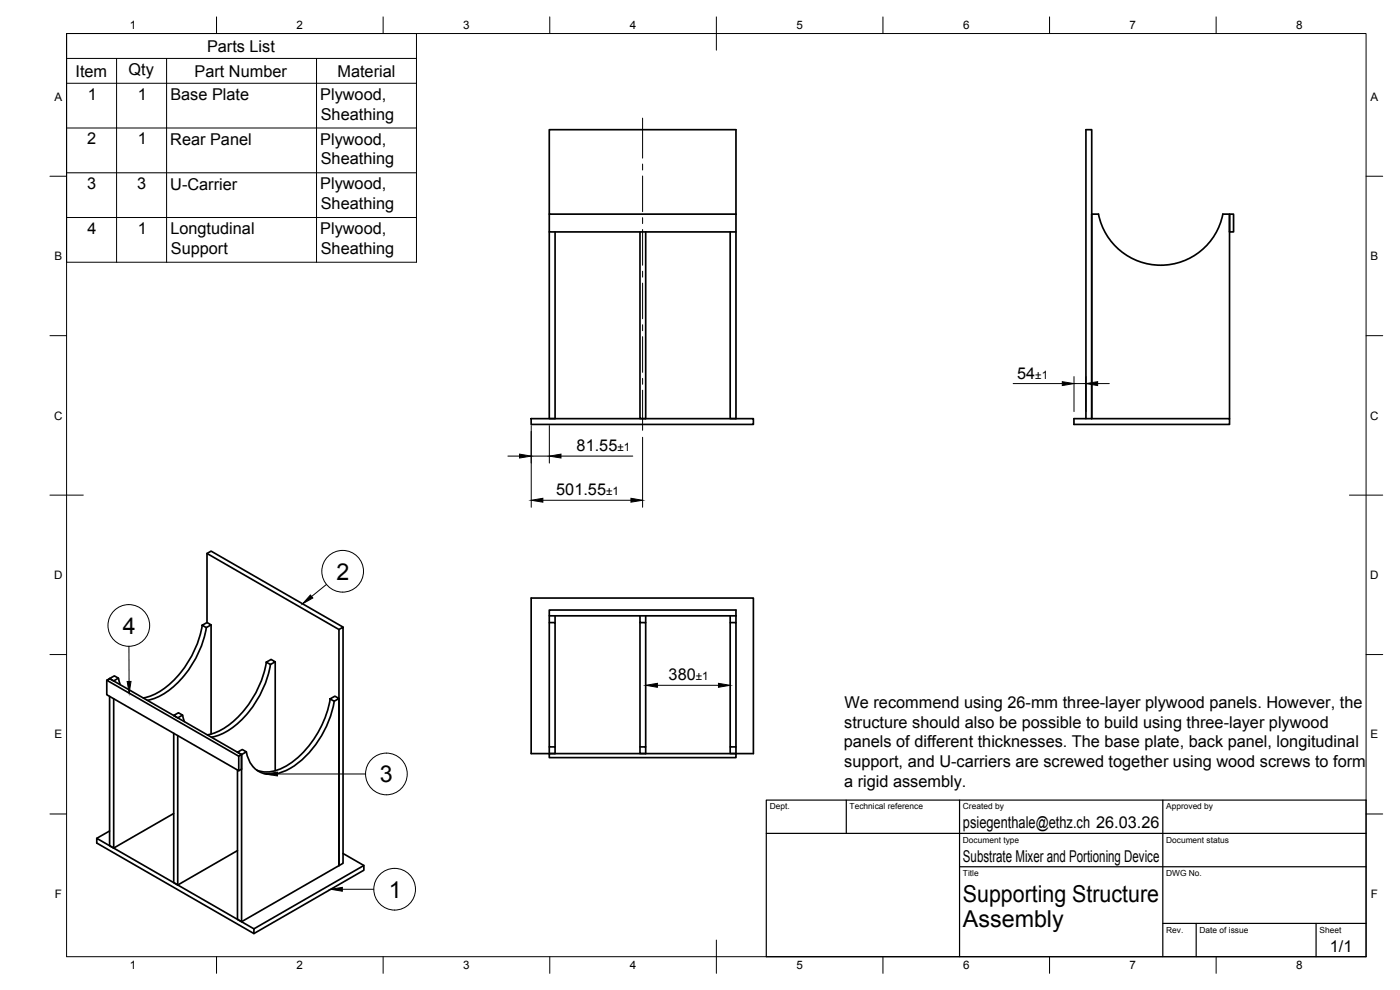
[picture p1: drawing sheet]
<svg xmlns="http://www.w3.org/2000/svg" width="420mm" height="297mm" viewBox="0 0 420 297" stroke-linecap="round" stroke-linejoin="round" font-family="sans-serif">
<g fill="none" stroke="#000" stroke-width=".51">
<path d="M164.8 38.9h56.1v25.3h-56.1zM164.8 64.2v5.4h56.1v-5.4M164.8 69.6v56h1.8v-56M192.1 69.6v56h1.7v-56M219.1 69.6v56h1.8v-56M369 64.2h1.2v5.4h-1.2zM159.4 125.6h66.7v1.7h-66.7zM322.3 125.6h46.7v1.7h-46.7zM325.9 125.6v-86.7h1.7v86.7v-61.4h2.1a19 19 0 0 0 18.6 15.4 19 19 0 0 0 18.7-15.4h2v61.4M62.1 166.1l39.6 22.8M60.7 187.6l1.4-.8 1.3 .7-1.5 .8zM60.7 187.6a29.8 29.8 0 0 1-13.9 20.5l-1.9 .8-1.9 .5"/>
<path d="M61.9 188.3a29.8 29.8 0 0 1-13.9 20.5l-1.9 .8-1.9 .5M62.1 186.8v-20.7l1.3-.7 39.6 22.8M63.4 187.5v32.8M79.9 198.7l1.5-.8 1.2 .7-1.4 .8zM79.9 198.7a29.8 29.8 0 0 1-13.9 20.5l-1.9 .8-1.9 .5M81.2 199.4a29.8 29.8 0 0 1-14 20.5l-1.9 .8-1.8 .5M82.6 198.6v32.7M101.7 188.9l1.3-.7v70.8l-1.3 .7zM164.8 184.8v2h1.8v37.3M164.8 186.8v37.3h1.8v2h-1.8v-2M166.6 184.8v2M192.1 184.8v2h1.7v37.3"/>
<path d="M192.1 186.8v37.3h1.7v2h-1.7v-2M193.8 184.8v2M219.1 184.8v2h1.8v37.3M219.1 186.8v37.3h1.8v2M220.9 184.8h-56.1v-1.8h56.1v3.8M32 204.1l.9-.5 39.6 22.8-.9 .5zM32 204.1v4.4l39.6 22.8 .9-.5M32.9 203.6l1.4-.8 1.2 .7-1.4 .8zM32.9 208.9v44.9l1.2 .7 18-10.4M34.1 209.7v44.8M35.5 203.5l.6 1.9M52.1 214.7l1.5-.8 1.2 .7-1.5 .8z"/>
<path d="M54.8 214.5l.5 2M99.1 209.7l1.4-.8 1.2 .7-1.4 .8zM99.1 209.7a30 30 0 0 1-13.5 20.3 9.8 9.8 0 0 1-8.5 1.1M100.3 210.4a30 30 0 0 1-13.2 20.1 9.1 9.1 0 0 1-10.4 .3 8.5 8.5 0 0 1-2.8-5.2M101.7 209.6v50.1l-29.2 16.8-1.2-.6v-44.9M52.1 220v44.8l1.2 .7 18-10.3M53.3 220.7v44.8M71.3 225.7l1.4-.8 1.2 .7-1.4 .8zM71.6 226.9v4.4M72.5 226.4v50.1M164.8 226.1h56.1v1.2h-56.1zM164.8 226.1h-5.4v-46.7h66.7v46.7h-5.2"/>
<path d="M219.1 224.1v2h1.8M32.9 249.3l-3.9 2.2M103 256.1l6.2 3.6v1.4l-33 19M109.2 259.7l-33 19v1.4l-47.2-27.2v-1.4l47.2 27.2"/>
</g>
<g fill="none" stroke="#000" stroke-width=".3">
<path d="M20 10.1h390v276.9h-390zM20 10.1h105v68.6h-105zM20 17.5h105M35 17.5v61.2M50 17.5v61.2M65 5.1v5M95 17.5v61.2M115 5.1v5M165 5.1v5M215 5.1v10M265 5.1v5M315 5.1v5"/>
<path d="M365 5.1v5M20 25h105M20 38.4h105M192.8 35.4v12M15 52.9h5M20 51.8h105M192.8 49.2v1.8M192.8 52.8v10.7M410 52.9h5M20 65.3h105M192.8 65.3v1.8M192.8 68.9v10.7"/>
<path d="M192.8 81.4v1.7M192.8 84.9v10.8M192.8 97.4v1.8M15 100.7h5M192.8 101v10.7M192.8 113.5v1.8M192.8 117.1v12M304.1 115.1h14.7M322.3 113v10.5M322.3 115.1h3.6M325.9 113v10.5M329.4 115.1h3.5"/>
<path d="M410 100.7h5M152.4 136.8h3.5M159.4 127.7v24.5M159.4 136.8h5.5M164.9 127.7v11.2M168.4 136.8h21.5M192.8 131.2v21M15 148.6h10M162.9 150.1h26.5M405 148.6h10M98 175.4l-4.5 3.6M15 196.4h5"/>
<path d="M38.7 193.9v10.6M410 196.4h5M197.3 205.6h18.3M83.2 232.2h26.5M15 244.2h5M410 244.2h5M102.7 266.8h9.5M65 287v5M115 287v5M165 287v5M215 282.1v9.9M265 287v5"/>
<path d="M315 287v5M365 287v5"/>
<circle cx="102.8" cy="171.4" r="6.3"/>
<circle cx="38.7" cy="187.7" r="6.3"/>
<circle cx="116" cy="232.2" r="6.3"/>
<circle cx="118.4" cy="266.8" r="6.3"/>
</g>
<path d="M230 240.1h180v46.9h-180zM230 250h180M254 240.1v9.9M288 240.1v46.9M349 240.1v46.9M288 260.1h122M349 277.1h61M359 277.1v9.9M395 277.1v9.9" fill="none" stroke="#000" stroke-width=".36"/>
<path d="M318.8 114.5l3.5 .6-3.5 .6zM325.9 115.1l3.5-.6v1.2zM155.9 136.3l3.5 .5-3.5 .6zM164.9 136.8l3.5-.5v1.1zM159.4 150.1l3.5-.6v1.2zM189.4 149.5l3.4 .6-3.4 .6zM93.2 178.5l.7 .9-3.1 1.8zM38.2 204.5h1.1l-.5 3.5zM193.8 205.6l3.5-.6v1.2zM215.6 205l3.5 .6-3.5 .6zM79.7 232.2l3.5-.5v1.1zM99.3 266.8l3.4-.6v1.2z" fill="#000" stroke="#000" stroke-width=".3"/>
<g font-size="7">
<text x="101" y="173.9">2</text>
<text x="36.8" y="190.2">4</text>
<text x="114" y="234.7">3</text>
<text x="116.7" y="269.3">1</text>
<text x="289" y="270.6">Supporting Structure</text>
<text x="289" y="278.1">Assembly</text>
</g>
<g font-size="4.9">
<text x="62.1" y="15.5">Parts List</text>
<text x="22.7" y="23">Item</text>
<text x="38.6" y="22.5">Qty</text>
<text x="58.4" y="23">Part Number</text>
<text x="101.3" y="23">Material</text>
<text x="26.3" y="29.9">1</text>
<text x="41.3" y="29.9">1</text>
<text x="51.1" y="30">Base Plate</text>
<text x="96.1" y="30">Plywood,</text>
<text x="96.3" y="35.9">Sheathing</text>
<text x="26.2" y="43.3">2</text>
<text x="41.3" y="43.3">1</text>
<text x="51.1" y="43.4">Rear Panel</text>
<text x="96.1" y="43.4">Plywood,</text>
<text x="96.3" y="49.3">Sheathing</text>
<text x="26.1" y="56.8">3</text>
<text x="41.1" y="56.8">3</text>
<text x="51.1" y="56.9">U-Carrier</text>
<text x="96.1" y="56.8">Plywood,</text>
<text x="96.3" y="62.7">Sheathing</text>
<text x="26.2" y="70.2">4</text>
<text x="41.3" y="70.2">1</text>
<text x="51.1" y="70.3">Longtudinal</text>
<text x="96.1" y="70.3">Plywood,</text>
<text x="51.3" y="76.1">Support</text>
<text x="96.3" y="76.1">Sheathing</text>
<text x="305.3" y="113.6">54</text>
<text x="173.1" y="135.4">81.55</text>
<text x="166.9" y="148.6">501.55</text>
<text x="200.7" y="204.2">380</text>
<text x="253.5" y="212.5">We recommend using 26-mm three-layer plywood panels. However, the</text>
<text x="253.4" y="218.4">structure should also be possible to build using three-layer plywood</text>
<text x="253.2" y="224.3">panels of different thicknesses. The base plate, back panel, longitudinal</text>
<text x="253.4" y="230.2">support, and U-carriers are screwed together using wood screws to form</text>
<text x="253.4" y="236">a rigid assembly.</text>
<text x="289" y="248.5">psiegenthale@ethz.ch 26.03.26</text>
<text x="289" y="258.6">Substrate Mixer and Portioning Device</text>
<text x="399.1" y="285.7">1/1</text>
</g>
<g font-size="3.5">
<text x="39" y="8.8">1</text>
<text x="89" y="8.8">2</text>
<text x="139" y="8.8">3</text>
<text x="189" y="8.8">4</text>
<text x="239" y="8.8">5</text>
<text x="289" y="8.8">6</text>
<text x="339" y="8.8">7</text>
<text x="389" y="8.8">8</text>
<text x="16.3" y="30.2">A</text>
<text x="411.3" y="30.2">A</text>
<text x="16.3" y="78">B</text>
<text x="411.3" y="78">B</text>
<text x="310.7" y="113.6">±1</text>
<text x="16.2" y="125.9">C</text>
<text x="411.2" y="125.9">C</text>
<text x="185.3" y="135.4">±1</text>
<text x="181.9" y="148.6">±1</text>
<text x="16.2" y="173.7">D</text>
<text x="411.2" y="173.7">D</text>
<text x="208.8" y="204.2">±1</text>
<text x="16.3" y="221.6">E</text>
<text x="411.3" y="221.6">E</text>
<text x="16.4" y="269.4">F</text>
<text x="411.4" y="269.4">F</text>
<text x="39" y="290.8">1</text>
<text x="89" y="290.8">2</text>
<text x="139" y="290.8">3</text>
<text x="189" y="290.8">4</text>
<text x="239" y="290.8">5</text>
<text x="289" y="290.8">6</text>
<text x="339" y="290.8">7</text>
<text x="389" y="290.8">8</text>
</g>
<g font-size="2.5">
<text x="231" y="242.9">Dept.</text>
<text x="255" y="242.9">Technical reference</text>
<text x="289" y="242.9">Created by</text>
<text x="350" y="242.9">Approved by</text>
<text x="289" y="252.8">Document type</text>
<text x="350" y="252.8">Document status</text>
<text x="289" y="262.9">Title</text>
<text x="350" y="262.9">DWG No.</text>
<text x="350" y="279.9">Rev.</text>
<text x="360" y="279.9">Date of issue</text>
<text x="396" y="279.9">Sheet</text>
</g>
</svg>
